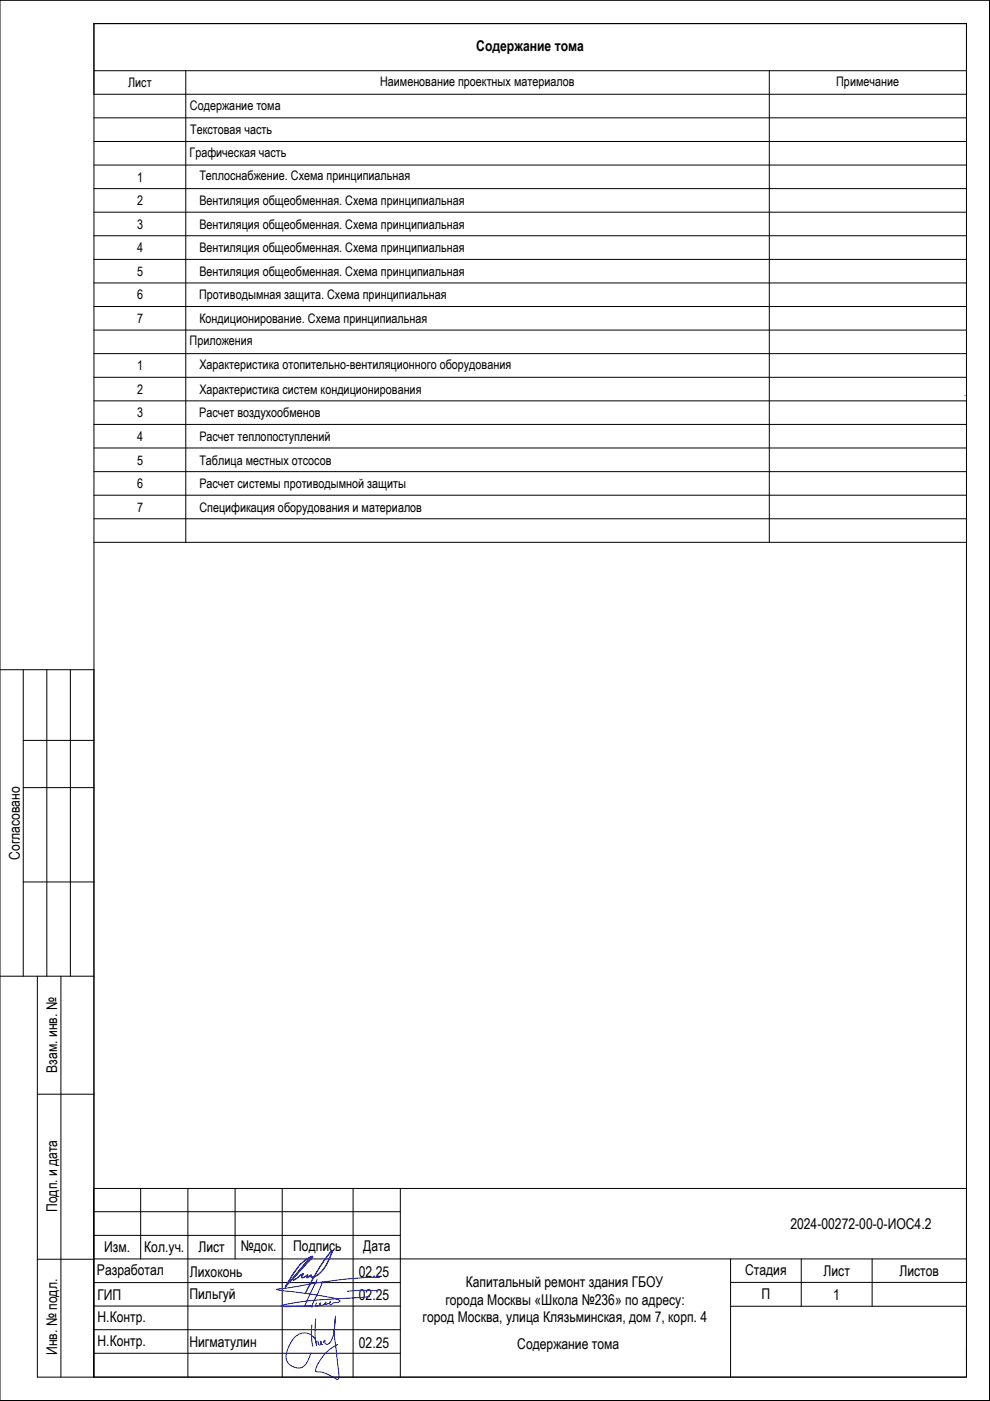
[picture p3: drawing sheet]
<svg xmlns="http://www.w3.org/2000/svg" width="210mm" height="297mm" viewBox="0 0 210 297" stroke-linecap="round" stroke-linejoin="round" font-family="sans-serif">
<g fill="none" stroke="#000" stroke-width=".21">
<path d="M19.9 5h185v287h-185zM209.9 .1v296.9h-209.9h209.9zM209.9 .1l.1 296.9zM0 142h19.9v150h-12v-85M4.9 142v65M4.9 157h15M9.9 142v65M14.9 142v65M210 142v65M4.9 167h15M4.9 187h15M0 207h19.9"/>
<path d="M12.9 207v85M7.9 232h12M19.8 252h185.1v40h-185.1zM19.8 256.9h65.1M29.8 252v14.9M39.8 252v40M49.8 252v14.9M59.8 252v40M74.9 252v40M84.9 252v40M7.9 267h12M19.8 266.9h185.1"/>
<path d="M19.8 271.9h65.1M19.8 276.9h65.1M19.8 261.9h65.1M154.9 271.9h50M154.9 277h50M154.9 266.9v25.1M169.9 266.9v10.1M184.9 266.9v10.1M19.8 286.9h65.1M19.8 281.9h65.1M204.9 285.8v2.6"/>
</g>
<path d="M66.9 279.6l-.1 3.7 .3 2a2.65 2.65 0 0 0-1.9-2.6 2.65 2.65 0 0 0-3 1.1 5.5 5.5 0 0 0-1.4 4.7 2.39 2.39 0 0 0 4.2 .5l.9-2.1M67.2 271.3l-2.6 5.5M68.4 271.7l-2.3 5.4 .1-.2h-.4l-5.3 .1-.9-.2a36.5 36.5 0 0 1 6.9-1.1l11.8-.8M80.1 273.6h-4l-2.5 .2M80.5 270.8a127.8 127.8 0 0 0-20.3 2.4l-1.6 .2 7.4 1a18.9 18.9 0 0 1 6 1.3l.1 .1a1.14 1.14 0 0 1-1.3 .4l-.7 .5a.39 .39 0 0 1-.2-.4 .39 .39 0 0 1 .2-.4 1.1 1.1 0 0 1-1.1 .6l.1-.4a1.13 1.13 0 0 1-1.3 .6l.1-.5a.8 .8 0 0 1-1 .7l.2-.6M66.1 280.9l-.1 2.3 .3 2.3M67.4 284.3l.3 .9a.56 .56 0 0 0 .3-.9v.1a.47 .47 0 0 0 .4 .7M68.5 284.6l.4-.5v.5a.6 .6 0 0 0 .6 .5 .6 .6 0 0 0 .6-.6 12.9 12.9 0 0 0 1-5.3v-.1a21.6 21.6 0 0 0 .3 7.8l.5 4.8-.2 .7a2.96 2.96 0 0 1-1.8-.8 5.3 5.3 0 0 0-2.9-.8 2.55 2.55 0 0 1 .7-2.1 9 9 0 0 1 3.9-3.7" fill="none" stroke="#00f" stroke-width=".21"/>
<!-- layer: 0 -->
<path d="M65.5 266.9l-5 6 .9-1.6a9.9 9.9 0 0 1 4.6-4.8l.3-.1-4 4.5-.2 .4 .6-.1 1.5-1.2 .1 .2-.4 .5 .1 .2 1.2-.6-.1 .5 .1 .1 .8-.6a.24 .24 0 0 0 0 .4 .24 .24 0 0 0 .3 0 3.3 3.3 0 0 0 2.5-1.9l1-1.9 .6-1.6a35.6 35.6 0 0 0-5.6 8.7l-.1 .2" fill="none" stroke="#00f" stroke-width=".3"/>
<g fill="none" stroke="#000" stroke-width=".21">
<path d="M19.9 5h185v15h-185zM19.9 15h185M39.4 15v100M163.1 15v100M210 .1h-210v296.9h210M19.9 25h185M19.9 30h185M19.9 35h185M19.9 40h185M19.9 50h185M19.9 55h185M19.9 45h185"/>
<path d="M19.9 60h185M19.9 65h185M19.9 75h185M19.9 80h185M19.9 70h185M19.9 90h185M19.9 85h185M19.9 95h185M19.9 100h185M204.6 83.9h.1M19.9 105h185M19.9 110h185"/>
<path d="M19.9 115h185"/>
</g>
<g font-size="3.1">
<text x="101" y="10.8">Содержание тома</text>
<text x="4.2" y="182.3" transform="rotate(-90 4.2 182.3)">Согласовано</text>
<text x="12.1" y="227.4" transform="rotate(-90 12.1 227.4)">Взам. инв. №</text>
<text x="12.1" y="257" transform="rotate(-90 12.1 257)">Подп. и дата</text>
<text x="167.6" y="260.6">2024-00272-00-0-ИОС4.2</text>
<text x="22.1" y="265.5">Изм.</text>
<text x="30.6" y="265.5">Кол.уч.</text>
<text x="42.1" y="265.5">Лист</text>
<text x="51.1" y="265.3">№док.</text>
<text x="62.2" y="265.3">Подпись</text>
<text x="77" y="265.3">Дата</text>
<text x="20.5" y="270.4">Разработал</text>
<text x="20.7" y="275.7">ГИП</text>
<text x="40.2" y="275.4">Пильгуй</text>
<text x="40.2" y="270.7">Лихоконь</text>
<text x="76.1" y="270.6">02.25</text>
<text x="76.1" y="275.7">02.25</text>
<text x="98.7" y="272.8">Капитальный ремонт здания ГБОУ</text>
<text x="158" y="270.3">Стадия</text>
<text x="161.5" y="275.5">П</text>
<text x="174.6" y="270.5">Лист</text>
<text x="176.7" y="275.6">1</text>
<text x="190.7" y="270.5">Листов</text>
<text x="20.7" y="280.4">Н.Контр.</text>
<text x="89.6" y="280.3">город Москва, улица Клязьминская, дом 7, корп. 4</text>
<text x="94.4" y="276.6">города Москвы «Школа №236» по адресу:</text>
<text x="12.1" y="287.3" transform="rotate(-90 12.1 287.3)">Инв. № подл.</text>
<text x="20.7" y="285.4">Н.Контр.</text>
<text x="40.2" y="285.7">Нигматулин</text>
<text x="76.1" y="285.7">02.25</text>
<text x="109.7" y="286">Содержание тома</text>
</g>
<g font-size="2.8">
<text x="27.2" y="18.5">Лист</text>
<text x="40.3" y="23.2">Содержание тома</text>
<text x="80.6" y="18.2">Наименование проектных материалов</text>
<text x="177.3" y="18.2">Примечание</text>
<text x="40.3" y="28.5">Текстовая часть</text>
<text x="40.2" y="33.2">Графическая часть</text>
<text x="29.1" y="38.5">1</text>
<text x="42.3" y="38.2">Теплоснабжение. Схема принципиальная</text>
<text x="29.1" y="43.5">2</text>
<text x="42.3" y="43.5">Вентиляция общеобменная. Схема принципиальная</text>
<text x="29.1" y="48.5">3</text>
<text x="29.1" y="53.5">4</text>
<text x="42.3" y="48.5">Вентиляция общеобменная. Схема принципиальная</text>
<text x="42.3" y="53.5">Вентиляция общеобменная. Схема принципиальная</text>
<text x="29.1" y="58.5">5</text>
<text x="42.3" y="58.5">Вентиляция общеобменная. Схема принципиальная</text>
<text x="29.1" y="63.5">6</text>
<text x="42.2" y="63.5">Противодымная защита. Схема принципиальная</text>
<text x="29.1" y="68.5">7</text>
<text x="42.3" y="68.5">Кондиционирование. Схема принципиальная</text>
<text x="40.2" y="73.2">Приложения</text>
<text x="29.1" y="78.5">1</text>
<text x="29.1" y="83.5">2</text>
<text x="42.3" y="78.2">Характеристика отопительно-вентиляционного оборудования</text>
<text x="42.3" y="83.5">Характеристика систем кондиционирования</text>
<text x="29.1" y="88.5">3</text>
<text x="42.2" y="88.5">Расчет воздухообменов</text>
<text x="29.1" y="93.5">4</text>
<text x="42.3" y="93.5">Расчет теплопоступлений</text>
<text x="29.1" y="98.5">5</text>
<text x="42.3" y="98.5">Таблица местных отсосов</text>
<text x="29.1" y="103.5">6</text>
<text x="42.3" y="103.5">Расчет системы противодымной защиты</text>
<text x="29.1" y="108.5">7</text>
<text x="42.3" y="108.5">Спецификация оборудования и материалов</text>
</g>
</svg>
